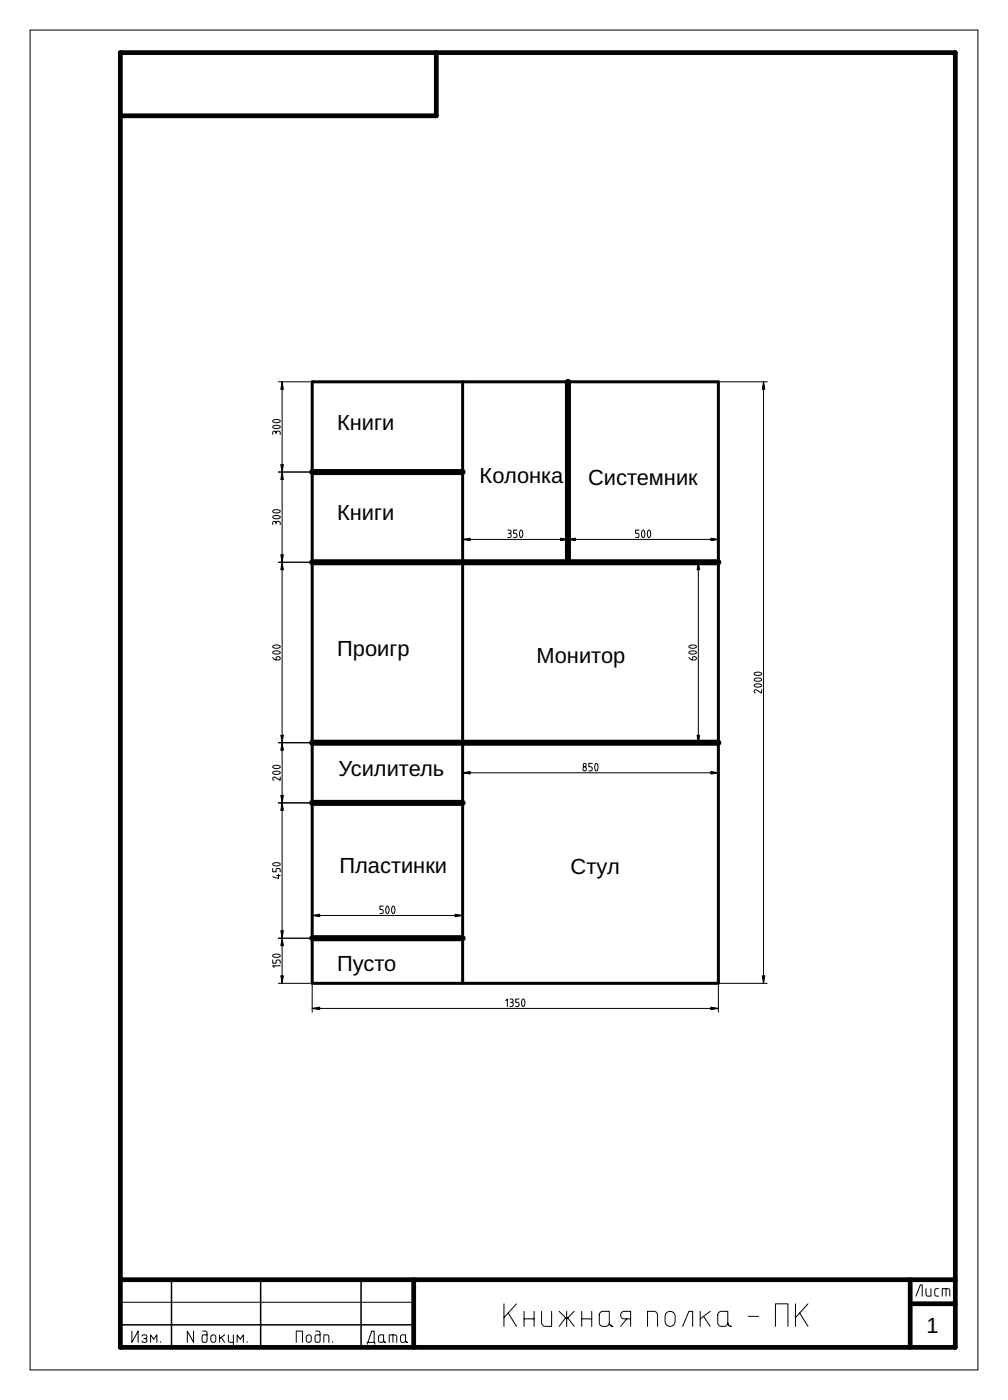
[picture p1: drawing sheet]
<svg xmlns="http://www.w3.org/2000/svg" width="335mm" height="466mm" viewBox="0 0 335 466" stroke-linecap="round" stroke-linejoin="round" font-family="sans-serif">
<g fill="none" stroke="#000" stroke-width=".33">
<path d="M10 10h315.1v445.7h-315.1zM90.8 139.8l1.3-.3 .8 .2 .3 .4-.5 .4-1 .1-.9-.3zM92.5 127h10.7M93.8 127v200.1M239.5 127h15.6M253.9 127v200.1M90.7 144.5v-.8l.5-.3 .6 .5 .3-.5 .8 .1 .2 .3 .1 .7M90.8 141.8l1.3-.3 .8 .2 .3 .3-.5 .4-1 .2-.9-.4zM91.8 143.9v.3M92.5 157h10.7M90.7 174.5v-.8l.5-.3 .6 .6 .3-.6 .8 .1 .2 .3 .1 .7M90.8 171.8l1.3-.3 .8 .2 .3 .4-.5 .3-1 .2-.9-.4z"/>
<path d="M90.8 169.9l1.3-.4 .8 .2 .3 .4-.5 .4-1 .1-.9-.3zM91.8 174v.2M153.8 178.2v8.2M153.8 179.4h85.1M168.8 176.3l.8 .1 .3 .5-.5 .5 .5 .4v.7l-.4 .3h-.7M169.1 177.4h.3M171.9 176.3h-1.1v1.1l.8 .1 .3 .5-.3 .7-.8 .1M173.1 176.4h.4l.3 .8-.1 1-.4 .6-.3-.2-.3-.7zM188.8 178.2v8.2M212.5 176.3h-1.2v1.1l.9 .1 .3 .5-.3 .7-.9 .1M213.6 176.4h.5l.3 .8-.1 1-.4 .6-.4-.2-.2-.7zM215.6 176.4h.4l.3 .8v1l-.5 .6-.3-.2-.2-.7z"/>
<path d="M238.9 178.2v8.2M92.5 187h10.7M230.9 187h7.3M232.2 187v60M90.7 218.7l.7 .7 1.2 .1 .5-.3v-.5l-.4-.3-.7 .1-.2 1M90.8 216.8l1.3-.3 .8 .2 .3 .4-.5 .4-1 .1-.9-.3zM90.8 214.9l1.3-.4 .8 .3 .3 .3-.5 .4-1 .1-.9-.3zM229 218.7l.8 .7 1.2 .1 .5-.3v-.5l-.4-.3-.7 .1-.2 1M229.1 216.8l1.4-.3 .8 .2 .2 .4-.4 .4-1 .1-.9-.3zM229.1 214.9l1.4-.4 .8 .3 .2 .3-.4 .4-1 .1-.9-.3zM250.8 227.8l1.4-.3 .8 .2 .2 .3-.4 .4-1 .2-1-.4zM250.8 225.8l1.4-.3 .8 .2 .2 .4-.4 .4-1 .1-1-.3z"/>
<path d="M250.8 223.9l1.4-.3 .8 .2 .2 .4-.4 .3-1 .2-1-.4zM253.2 229.4v1.1l-1.9-1.1-.6 .5 .4 .6M90.8 256.8l1.3-.3 .8 .2 .3 .4-.5 .4-1 .1-.9-.3zM90.8 254.9l1.3-.3 .8 .2 .3 .3-.5 .4-1 .1-.9-.3zM92.5 247h10.7M93.2 258.4v1.1l-2-1.1-.5 .5 .4 .6M153.8 247.7v10.6M153.8 257h85.1M196.9 253.9h-1.1v1.1l.8 .1 .3 .5-.3 .7-.8 .1M198.1 254h.4l.3 .8v1l-.5 .6-.3-.2-.3-.7zM230.9 247h7.3M238.9 247.7v10.6"/>
<path d="M92.5 267h10.7M90.7 288.9v1.1h1.1v-.8l.5-.3 .8 .2 .1 .9M90.8 287.3l1.3-.4 .8 .2 .3 .4-.5 .4-1 .1-.9-.3zM92.1 291.2h1.1M92.6 290.8v1.4l-1.9-.6M90.7 319.3v1.1h1.1v-.8l.5-.3 .8 .2 .1 .9M90.8 317.7l1.3-.3 .8 .2 .3 .3-.5 .4-1 .1-.9-.3zM92.5 312.1h10.7M103.8 303.3v8.1M103.8 304.5h50M127.4 301.4h-1.1v1.1l.8 .1 .3 .4-.2 .8-.9 .1M128.6 301.5h.4l.3 .8v1l-.5 .6-.3-.2-.2-.7z"/>
<path d="M130.5 301.5h.5l.3 .8-.1 1-.4 .6-.4-.2-.2-.7zM153.8 303.3v8.1M92.5 327.1h10.7M93.2 321.2h-2.5l.5 .6M103.8 327.7v9M103.8 335.4h135.1M168.1 332.9l.6-.6v2.5M169.5 332.3l.8 .1 .3 .5-.5 .5 .5 .3v.8l-.4 .3h-.7M169.8 333.4h.3M172.6 332.3h-1.1v1.1l.8 .1 .3 .5-.3 .7-.8 .1M173.8 332.4h.4l.3 .8-.1 1-.4 .6-.3-.2-.3-.7zM238.9 327.7v9"/>
<path d="M239.5 327.1h15.6M40 433.2h97.6M167.6 433.7v7.5M169 436.7l2.7 4.5M171.7 433.7l-4.1 4.6M174.2 436.2v5M174.2 438.7h3.4M177.6 436.2v5M180.1 436.2v3.7a1.25 1.25 0 0 0 1.2 1.3h2.1v-5M185.9 436.2l2.5 2.5 2.5-2.5M188.1 438.3l-2.2 2.9M188.4 436.2v5"/>
<path d="M188.8 438.3l2.1 2.9M193.4 438.7h3.3M193.4 436.2v5M196.7 436.2v5M199.6 436.5l.8-.3h2.2v3.7a1.25 1.25 0 0 1-1.3 1.3h-.8a1.25 1.25 0 0 1-1.3-1.3l.1-2.6zM202.6 439.9l.3 .9 .9 .4M208.4 438.7l-2.1 2.5M209.7 438.7h-2.1a1.25 1.25 0 0 1-1.3-1.3 1.25 1.25 0 0 1 1.3-1.2h2.1v5M221.6 436.7a1.67 1.67 0 0 1 1.8-.4 1.67 1.67 0 0 1 1.1 1.5v1.7a1.67 1.67 0 0 1-1.7 1.7 1.67 1.67 0 0 1-1.7-1.7l.1-2zM232.8 436.2v5M233.9 437.8l2.2 3.4M236.1 436.2l-3.3 2.5"/>
<path d="M239 436.5l.8-.3h2.2v3.7a1.25 1.25 0 0 1-1.3 1.3h-.8a1.25 1.25 0 0 1-1.3-1.3v-2.6zM242 439.9l.3 .9 .9 .4M248.8 437.8h3.4M264.5 433.7v7.5M265.9 436.7l2.7 4.5M268.6 433.7l-4.1 4.6M304.5 431.1l1.5-3.7h.6v3.7M307.9 428.6v2l.6 .5h1v-2.5M312 428.6l-.9 .1-.3 .5 .1 1.6 1.1 .3M313.3 431.1v-2.5l2.3 .2 .2 2.3M314.5 428.6v2.5M43.8 442.7v3.8l2.1-3.8v3.8"/>
<path d="M47.2 444.4l.4-.4h.7l.5 .6-.1 .5-.5 .1 .6 .4-.1 .7-1 .2-.5-.4M47.8 445.2h.4M50.1 446.5v-2.5l1 1.5 1.1-1.5v2.5M53.4 446.3v.2M64.4 442.7v3.8l-2.1-3.8v3.8M67.4 442.7l1.1 .1 .3 .6v2.7l-.5 .4-.8-.1-.3-.5 .1-1.6 .4-.3h1.1M70.3 444.2l.8-.2 .6 .5v1.3l-.5 .6h-.6l-.4-.4-.1-1.3zM73 444v2.5M73.6 444.8l1.1 1.7M74.7 444l-1.7 1.2M75.9 444l.1 2.2 .4 .3h1.2M77.6 444l-.1 3.4-.3 .3h-1.1"/>
<path d="M78.8 446.5v-2.5l1.1 1.5 1-1.5v2.5M82.2 446.3v.2M98.5 446.5v-3.8h2.1v3.8M102.1 444.2l.7-.2 .6 .5 .1 1.3-.5 .6h-.7l-.4-.4-.1-1.3zM105 442.7l1 .1 .4 .6v2.7l-.5 .4-.8-.1-.3-.5v-1.6l.5-.3h1.1M107.7 446.5v-2.5h1.1l.4 .3 .1 2.2M110.6 446.3v.2M122.1 447.1v-.6h2.5v.6M122.3 446.5l1.3-3.8h.8v3.8M126.1 444.2l1.4-.2v2l-.3 .4-.8 .1-.5-.3zM127.5 445.9l.2 .4 .5 .2M129.4 446.5v-2.5l2.3 .2 .2 2.3"/>
<path d="M130.7 444v2.5M133.3 444.2l1.5-.2v2l-.3 .4-.8 .1-.5-.3zM134.8 445.9l.2 .4 .5 .2M215.3 441.2v-5h2.1a1.25 1.25 0 0 1 1.2 1.2v3.8M227 441.2l2-5h1.3v5M257.8 441.2v-7.5h4.2v7.5"/>
<circle cx="194.4" cy="254.5" r=".53"/>
<circle cx="194.5" cy="255.7" r=".65"/>
</g>
<path d="M103.8 127h135.1v200.1h-135.1zM153.8 127v200.1" fill="none" stroke="#000" stroke-width="1"/>
<path d="M188.8 127v60M103.8 157h50M103.8 187h135.1M103.8 247h135.1M103.8 267h50M103.8 312.1h50" fill="none" stroke="#000" stroke-width="2"/>
<path d="M40 17.5h277.6v430.7h-277.6zM145.1 17.5v21h-105.1M40 425.7h277.6M137.6 425.7v22.5M302.6 425.7v22.5M302.6 433.7h15" fill="none" stroke="#000" stroke-width="1.6"/>
<path d="M57 425.7v22.5M86.7 425.7v22.5M120 425.7v22.5M40 440.7h97.6" fill="none" stroke="#000" stroke-width=".5"/>
<g fill="#000">
<path d="M93.8 127l.4 2.5h-.8zM253.9 127l.4 2.5h-.9zM93.8 157l.4 2.5h-.8zM93.4 154.5h.8l-.4 2.5zM153.8 179.4l2.5-.4v.8zM188.8 179.4l2.5-.4v.8zM186.3 179l2.5 .4-2.5 .4zM236.4 179l2.5 .4-2.5 .4zM93.4 184.5h.8l-.4 2.5zM93.8 187l.4 2.5h-.8zM232.2 187l.4 2.5h-.8zM93.8 247l.4 2.5h-.8z"/>
<path d="M93.4 244.5h.8l-.4 2.5zM153.8 257l2.5-.4v.9zM231.8 244.5h.8l-.4 2.5zM236.4 256.6l2.5 .4-2.5 .5zM93.8 267l.4 2.6h-.8zM93.4 264.5h.8l-.4 2.5zM93.4 309.6h.8l-.4 2.5zM93.8 312.1l.4 2.5h-.8zM103.8 304.5l2.5-.4v.8zM151.3 304.1l2.5 .4-2.5 .4zM93.4 324.6h.8l-.4 2.5zM103.8 335.4l2.5-.4v.8z"/>
<path d="M236.4 335l2.5 .4-2.5 .4zM253.4 324.6h.9l-.4 2.5z"/>
</g>
<g fill="#000" stroke="#000" stroke-width=".33">
<path d="M93.8 127l.4 2.5h-.8zM253.9 127l.4 2.5h-.9zM93.8 157l.4 2.5h-.8zM93.4 154.5h.8l-.4 2.5zM153.8 179.4l2.5-.4v.8zM188.8 179.4l2.5-.4v.8zM186.3 179l2.5 .4-2.5 .4zM236.4 179l2.5 .4-2.5 .4zM93.4 184.5h.8l-.4 2.5zM93.8 187l.4 2.5h-.8zM232.2 187l.4 2.5h-.8zM93.8 247l.4 2.5h-.8z"/>
<path d="M93.4 244.5h.8l-.4 2.5zM153.8 257l2.5-.4v.9zM231.8 244.5h.8l-.4 2.5zM236.4 256.6l2.5 .4-2.5 .5zM93.8 267l.4 2.6h-.8zM93.4 264.5h.8l-.4 2.5zM93.4 309.6h.8l-.4 2.5zM93.8 312.1l.4 2.5h-.8zM103.8 304.5l2.5-.4v.8zM151.3 304.1l2.5 .4-2.5 .4zM93.4 324.6h.8l-.4 2.5zM103.8 335.4l2.5-.4v.8z"/>
<path d="M236.4 335l2.5 .4-2.5 .4zM253.4 324.6h.9l-.4 2.5z"/>
</g>
<g font-size="7.3">
<text x="112.1" y="143">Книги</text>
<text x="159.5" y="160.6">Колонка</text>
<text x="195.5" y="161.4">Системник</text>
<text x="112.1" y="173">Книги</text>
<text x="112.1" y="218">Проигр</text>
<text x="178.3" y="220.5">Монитор</text>
<text x="112.5" y="258.1">Усилитель</text>
<text x="112.9" y="290.4">Пластинки</text>
<text x="189.7" y="290.7">Стул</text>
<text x="112.1" y="323.1">Пусто</text>
<text x="308" y="443.3">1</text>
</g>
</svg>
